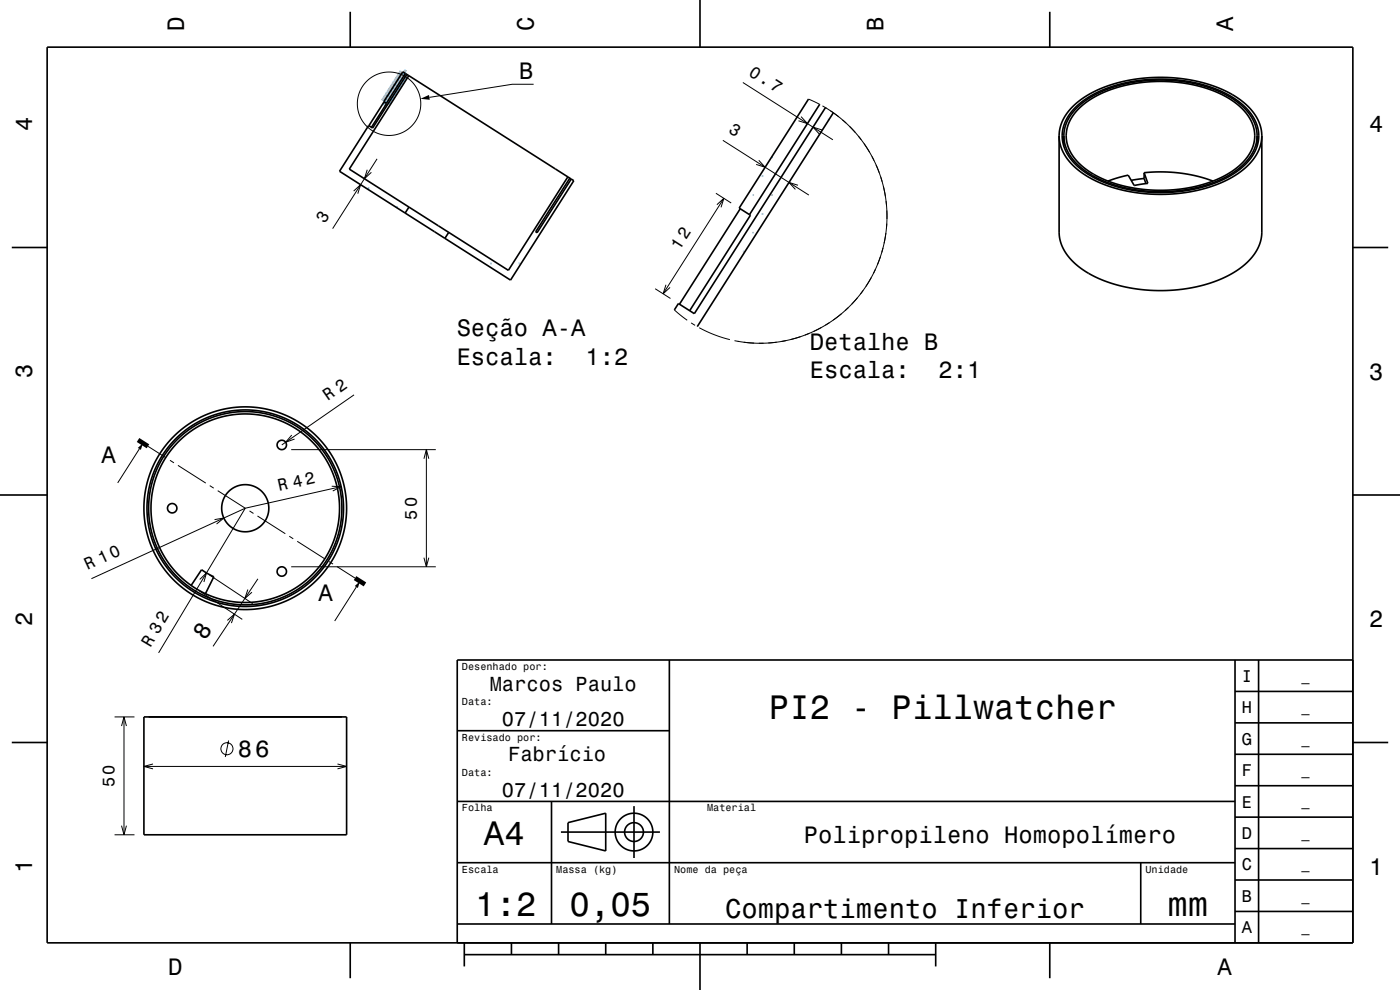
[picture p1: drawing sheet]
<svg xmlns="http://www.w3.org/2000/svg" width="297mm" height="210mm" viewBox="0 0 297 210" stroke-linecap="round" stroke-linejoin="round" font-family="sans-serif">
<path d="M85.5 15.2l.5 .4-4 6.3-.6-.3z" fill="none" stroke="#81c0e8" stroke-width="1.4" stroke-linecap="butt"/>
<g fill="#81c0e8">
<path d="M84 43.7h.4v.4h-.4z" fill-rule="evenodd"/>
<path d="M78 39.7h.4v.4h-.4z" fill-rule="evenodd"/>
<path d="M84 19.7h.4v.4h-.4z" fill-rule="evenodd"/>
<path d="M104 55.7h.4v.4h-.4z" fill-rule="evenodd"/>
<path d="M110 55.7h.4v.4h-.4z" fill-rule="evenodd"/>
<path d="M118 43.7h.4v.4h-.4z" fill-rule="evenodd"/>
<path d="M159.6 41.2h.4v.4h-.4z" fill-rule="evenodd"/>
<path d="M161.6 37.2h.4v.4h-.4z" fill-rule="evenodd"/>
<path d="M163.6 33.2h.4v.4h-.4z" fill-rule="evenodd"/>
<path d="M171.6 25.2h.4v.4h-.4z" fill-rule="evenodd"/>
<path d="M157.6 53.2h.4v.4h-.4z" fill-rule="evenodd"/>
<path d="M159.6 49.2h.4v.4h-.4z" fill-rule="evenodd"/>
<path d="M161.6 45.2h.4v.4h-.4z" fill-rule="evenodd"/>
<path d="M163.6 41.2h.4v.4h-.4z" fill-rule="evenodd"/>
<path d="M175.6 25.2h.4v.4h-.4z" fill-rule="evenodd"/>
</g>
<g fill="none" stroke="#000" stroke-width=".21">
<path d="M113.2 17.9h-4.5l-17.6 2.8M157.6 17.5l19.1 12.2M77.9 36l-.6 1.9 1.5-1.3M80 33.7l-9.4 14.8M153.3 29.8l18.3 11.6M161 34l1.3 1.5-1.9-.6M169.3 39.3l-1.9-.6 1.3 1.5M169.9 24.7l1.4 1.5-1.9-.6M171.5 21l2.5 1.2M174.4 27.6l-1.9-.6 1.3 1.4M174.5 22.5l.8 .5M175.1 22.8l2.9 2"/>
<path d="M176.2 23.5l2.8 2.1 2.4 2.5M178.7 25.4l.8 .7M180.2 26.8l2.3 2.6 2 2.9M182.1 28.9l.6 .7M183.3 30.5l1.9 3.2 1.3 2.9M185 33.2l.4 .9M185.9 35l1.2 3.3 .7 3.4M186.8 37.6l.3 .9M187.4 39.5l.6 3.5 .2 3.4M75 40.5l1.5-1.3-.6 1.9M151.9 41l3.2 2.1M152.1 43.4l1.5-1.3-.6 1.9"/>
<path d="M153.6 42.1l-12.9 20.2M184.8 58.9l-1.7 2.7-2.4 2.9M185.7 57.1l-.4 .9M186.8 54.5l-1.4 3.2-1.7 3.1M187.3 52.6l-.2 .9M187.9 49.4l-.6 3.5-1.2 3.3M188 42.7l.1 1M188.1 47.4l-.1 1M188.1 44.7v3.2l-.5 3.7M139 61.2l3.2 2.1M141.3 60.4l-.6 1.9 1.4-1.3M143.1 65.7l2.7 2.2"/>
<path d="M146.6 68.5l.9 .5M148.3 69.5l3.2 1.5 3.3 1M155.8 72.3l1 .1M156.5 72.4l3.5 .4M162 72.8h-1M164.8 72.6l-3.5 .2-3.5-.2M166.7 72.3l-.9 .1M169.8 71.4l-3.3 .9-3.5 .5M171.7 70.7l-.9 .4M174.2 69.5l-3.2 1.5-3.3 1M175.9 68.5l-.8 .5M178.5 66.6l-2.6 1.9-3.3 1.8"/>
<path d="M180 65.2l-.7 .7M181.9 63.2l-2.4 2.5-2.7 2.2M183.1 61.6l-.6 .8M29.6 95.2l-4.6 7.2M31.4 94.7l3.8 2.4M36.1 97.6l.8 .6M37.7 98.7l6 3.8M61.8 95.4h30.7M61.9 92.3l-1.3 1.5 1.9-.7M75.1 83.8l-15.3 10.6M89.9 97.3l.6-1.9 .5 1.9M90.5 95.4v24.8"/>
<path d="M44.5 103l.8 .5M45.5 110.2l2-.3-1.6 1.3M46.2 104.1l5.9 3.7M52 107.8l-32.6 15M52 107.8l-18.4 30.7M52.9 108.4l.9 .5M54.6 109.5l5.9 3.7M61.4 113.7l.8 .6M63.1 114.8l5.9 3.8M69.8 119.1l.9 .6M70.4 103.1l2 .1-1.8 1M72.4 103.2l-20.4 4.6"/>
<path d="M89.9 118.3l.6 1.9 .5-1.9M42.2 125.3l9.2 6.1M42.4 122.9l1.4-1.4-.5 2M44.4 122l9.2 6.1M48.2 131.6l1.5-1.3-.6 1.9M52.6 125l-.7 1.9 1.5-1.3M54.7 122.8l-9.5 14.3M61.8 120.2h30.7M71.5 120.2l3.8 2.4M75.6 124.5l-4.6 7.2M24.3 152.1h4.2M25.8 154l.5-1.9 .5 1.9"/>
<path d="M26.3 152.1v25M48.5 157.1l-.7 3.5M24.3 177.1h4.2M25.8 175.1l.5 2 .5-2M30.5 162.6h43M32.5 162.1l-2 .5 2 .5M71.6 162.1l1.9 .5-1.9 .5"/>
<circle cx="82.5" cy="22" r="6.7"/>
<circle cx="48.1" cy="158.8" r="1.28"/>
</g>
<g fill="none" stroke="#000" stroke-width=".35">
<path d="M10 10h277v190h-277zM74.3 2.5v7.5M86 15.6l-.5-.4-4.1 6.4 .6 .3M86 15.6l-4 6.3M86 15.6l.7 .4M86.3 15.8l-7.3 11.4-.8-.6-6.2 9.7 14 8.9M86.7 16l-12.6 19.9 21.1 13.4M86.7 16l33.8 21.5M148.5 0v10M222.7 2.5v7.5M81.5 21.6l-3.2 5.1M82 21.9l-3.2 5.1"/>
<path d="M120.5 37.5l-12.7 19.8-12.6-8M120.5 37.5l.4 .3M120.9 37.8l-7.3 11.4 .3 .2 7.3-11.4M120.9 37.8l.3 .2M121.2 38l.5 .3-13.4 21.1-22.3-14.2M171.5 21l-14.7 23.1 2.2 1.4M173.9 22.1l-14.9 23.4M175.1 22.8l-27.8 43.7-3.4-2.1-.8 1.3M176.8 23.9l-28.9 45.4M225.7 28.8v2.2M228.2 22.8l1.8-1.6 2.6-1.5 2.9-1.2 3.1-.9 3.1-.5 3.7-.3 3.8 .1 3.1 .4 3.5 .8 2.8 1 2.8 1.5 2.3 1.7 1.6 1.7 1.1 2 .6 2-.1 2-.3 1.3-.6 1.3-.9 1.3-1.1 1.2-2.7 2-3.7 1.8-4.2 1.2-4.6 .7h-4.5l-4.6-.5-4.1-1.1-3.6-1.6-3-2-1.3-1.2-1-1.3-.7-1.3-.5-1.3-.2-1.2 .1-1.5 .4-1.4 .5-1.3zM228.9 23l2-1.7 2.3-1.3 2.9-1.1 2.9-.9 3.4-.5 3.7-.2 3.2 .1 3.2 .5 3.2 .8 2.9 1.1 2.4 1.3 2 1.4 1.5 1.7 1.1 1.9 .5 2v1.9l-.4 1.3-.6 1.3-.9 1.2-1 1.1-2.6 1.9-3.5 1.7-3.8 1.1-4.3 .7h-4.5l-4.4-.5-4.1-1-3.6-1.6-2.9-2-1.9-2.2-.7-1-.5-1.5-.2-1.2v-1.4l.4-1.3 .5-1.2 .8-1.3z"/>
<path d="M242.7 36.6l.8 2.3-2.9 .4-1.3-2.1-4.2 1.2M242.7 36.6l3.5-.1 4 .2 3.6 .6 3.5 1.1M242.7 37.9l-2.7 .4M242.7 36.6v1.3M242.7 37.9l.4 1M266.7 28.8l-.4-2.1-1.2-2.4-2-2.1-2.3-1.7-2.9-1.4-3.7-1.2-3.6-.6-4.5-.3-3.7 .2-3.8 .6-3.8 1.2-3.1 1.4-2.5 1.8-1.9 2-1.2 2.2-.4 2.4M266.7 28.8l-.4 2.2-1.1 2.2-1.8 2.1-2.5 1.8-2.9 1.4-3.7 1.2-3.8 .7-3.9 .3-4-.2-3.8-.6-3.8-1.2-3.1-1.4-2.5-1.7-2.1-2.1-1.2-2.2-.3-1.3-.1-1.2M266.7 28.8v2.2M267.7 28.8l-.4 2.3-1.2 2.4-1.8 2-2.7 2-3 1.5-3.7 1.2-4.3 .8-4.2 .2-4.2-.2-4.1-.7-3.7-1.1-3.3-1.6-2.7-1.8-2.1-2.2-1.2-2.3-.4-2.5M267.7 28.8l-.4-2.3-.6-1.4-.7-1.1-1.8-2-2.8-2-3.3-1.5-3.7-1.2-4.4-.7-4.2-.2-3.9 .3-4.1 .7-3.7 1.2-3.3 1.5-2.5 1.8-2 2.2-1.2 2.3-.4 2.4M267.7 28.8v21l-.5 2.1-.9 1.7-1.4 1.8-1.7 1.4-2.4 1.5-2.3 1.1-2.6 .9-3 .7-3.1 .5-3.3 .1-3.2-.1-3.2-.4-3.2-.7-2.6-.8-2.6-1.2-2.3-1.4-2-1.7-1.2-1.6-1-1.9-.5-2.1v-20.9M2.5 52.5h7.5"/>
<path d="M86.8 43.9l-.8 1.3M95.2 49.3l-.8 1.3M157 44.3l-12.9 20.2M159 45.5l.2 .2-12.9 20.2M287 52.5h7.5M0 105h10M287 105h10M40.6 124.2l2.2-3.3 2.6 1.4-1.8 3.6M142 140v56M262 140v60M267 140v60M287 140h-190v60"/>
<path d="M2.5 157.5h7.5M30.5 152.1h43v25h-43zM97 155h45M262 153.3h25M262 146.7h25M287 157.5h7.5M97 170h165M117 170v26M119 176.5h21M120.5 174.5l8-2v8l-8-2zM134.5 171v11M262 173.3h25"/>
<path d="M262 166.7h25M262 160h25M97 196h165M97 183h165M242 183v13M262 193.3h25M262 186.7h25M262 180h25M74.3 200v7.5M98.5 202.5h100M98.5 200v5M108.5 200v2.5"/>
<path d="M118.5 200v2.5M128.5 200v2.5M138.5 200v2.5M148.5 200v10M158.5 200v2.5M168.5 200v2.5M178.5 200v2.5M188.5 200v2.5M198.5 200v5M222.7 200v7.5"/>
<circle cx="59.8" cy="94.4" r="1"/>
<circle cx="36.5" cy="107.8" r="1"/>
<circle cx="52" cy="107.8" r="20.5"/>
<circle cx="52" cy="107.8" r="21.5"/>
<circle cx="52" cy="107.8" r="5"/>
<circle cx="52" cy="107.8" r="20.9"/>
<circle cx="52" cy="107.8" r="20"/>
<circle cx="59.8" cy="121.2" r="1"/>
<circle cx="134.5" cy="176.5" r="2"/>
<circle cx="134.5" cy="176.5" r="4"/>
</g>
<path d="M29.3 93.3l2.1 1.4M75.3 122.6l2.1 1.4" fill="none" stroke="#000" stroke-width="1" stroke-linecap="butt"/>
<g fill="#000">
<path d="M89.2 21l1.8-.9 .2 1.1z" fill-rule="evenodd"/>
<path d="M29.2 95l1.1-1-.4 1.4z" fill-rule="evenodd"/>
<path d="M75.3 124.3l1.1-1-.5 1.4z" fill-rule="evenodd"/>
</g>
<g font-size="7.2">
<text x="163.1" y="152.6">PI2 - Pillwatcher</text>
<text x="102.7" y="179.3">A4</text>
<text x="100.8" y="194.3">1:2</text>
<text x="120.8" y="194.3">0,05</text>
<text x="247.7" y="194.3">mm</text>
</g>
<text font-size="5.8" x="153.8" y="194.6">Compartimento Inferior</text>
<g font-size="5">
<text x="39" y="6.5" transform="rotate(-90 39 6.5)">D</text>
<text x="113.2" y="6.5" transform="rotate(-90 113.2 6.5)">C</text>
<text x="187.4" y="6.5" transform="rotate(-90 187.4 6.5)">B</text>
<text x="261.6" y="6.5" transform="rotate(-90 261.6 6.5)">A</text>
<text x="110.2" y="16.7">B</text>
<text x="6.8" y="27.8" transform="rotate(-90 6.8 27.8)">4</text>
<text x="290.5" y="28.1">4</text>
<text x="96.9" y="71.3">Seção A-A</text>
<text x="96.9" y="77.3">Escala:</text>
<text x="124.2" y="77.3">1:2</text>
<text x="171.8" y="74.2">Detalhe B</text>
<text x="6.8" y="80.3" transform="rotate(-90 6.8 80.3)">3</text>
<text x="171.8" y="80.3">Escala:</text>
<text x="199.1" y="80.3">2:1</text>
<text x="290.5" y="80.6">3</text>
<text x="21.5" y="98.2">A</text>
<text x="67.5" y="127.5">A</text>
<text x="6.8" y="132.8" transform="rotate(-90 6.8 132.8)">2</text>
<text x="43.5" y="136" transform="rotate(-56 43.5 136)">8</text>
<text x="290.5" y="133.1">2</text>
<text x="50.4" y="160.6">86</text>
<text x="170.5" y="178.8">Polipropileno Homopolímero</text>
<text x="6.8" y="185.3" transform="rotate(-90 6.8 185.3)">1</text>
<text x="290.5" y="185.6">1</text>
<text x="35.7" y="206.8">D</text>
<text x="258.3" y="206.8">A</text>
</g>
<g font-size="4.3">
<text x="103.9" y="146.5">Marcos Paulo</text>
<text x="106.5" y="154">07/11/2020</text>
<text x="107.8" y="161.5">Fabrício</text>
<text x="106.5" y="169">07/11/2020</text>
</g>
<g font-size="3.6">
<text x="158.7" y="15.8" transform="rotate(33 158.7 15.8)">0.7</text>
<text x="154.4" y="28.1" transform="rotate(33 154.4 28.1)">3</text>
<text x="68.9" y="47.4" transform="rotate(-57 68.9 47.4)">3</text>
<text x="144.1" y="53.2" transform="rotate(-57 144.1 53.2)">12</text>
<text x="69.6" y="85.2" transform="rotate(-35 69.6 85.2)">R 2</text>
<text x="59.2" y="104.1" transform="rotate(-13 59.2 104.1)">R 42</text>
<text x="88.5" y="110.2" transform="rotate(-90 88.5 110.2)">50</text>
<text x="18.6" y="120.9" transform="rotate(-25 18.6 120.9)">R 10</text>
<text x="31.9" y="137.5" transform="rotate(-59 31.9 137.5)">R 32</text>
<text x="263.4" y="144.6">I</text>
<text x="263.4" y="151.3">H</text>
<text x="263.4" y="158">G</text>
<text x="24.3" y="167" transform="rotate(-90 24.3 167)">50</text>
<text x="263.4" y="164.6">F</text>
<text x="263.4" y="171.3">E</text>
<text x="263.4" y="178">D</text>
<text x="263.4" y="184.6">C</text>
<text x="263.4" y="191.3">B</text>
<text x="263.4" y="198">A</text>
</g>
<g font-size="2.9">
<text x="276.1" y="144.4">_</text>
<text x="276.1" y="151">_</text>
<text x="276.1" y="157.7">_</text>
<text x="276.1" y="164.4">_</text>
<text x="276.1" y="171">_</text>
<text x="276.1" y="177.7">_</text>
<text x="276.1" y="184.4">_</text>
<text x="276.1" y="191.1">_</text>
<text x="276.1" y="197.7">_</text>
</g>
<g font-size="2.2">
<text x="98" y="142.1">Desenhado por:</text>
<text x="98" y="149.6">Data:</text>
<text x="98" y="157.1">Revisado por:</text>
<text x="98" y="164.6">Data:</text>
<text x="98" y="172.1">Folha</text>
<text x="150" y="172.1">Material</text>
<text x="98" y="185.1">Escala</text>
<text x="118" y="185.1">Massa (kg)</text>
<text x="143" y="185.1">Nome da peça</text>
<text x="243" y="185.1">Unidade</text>
</g>
</svg>
